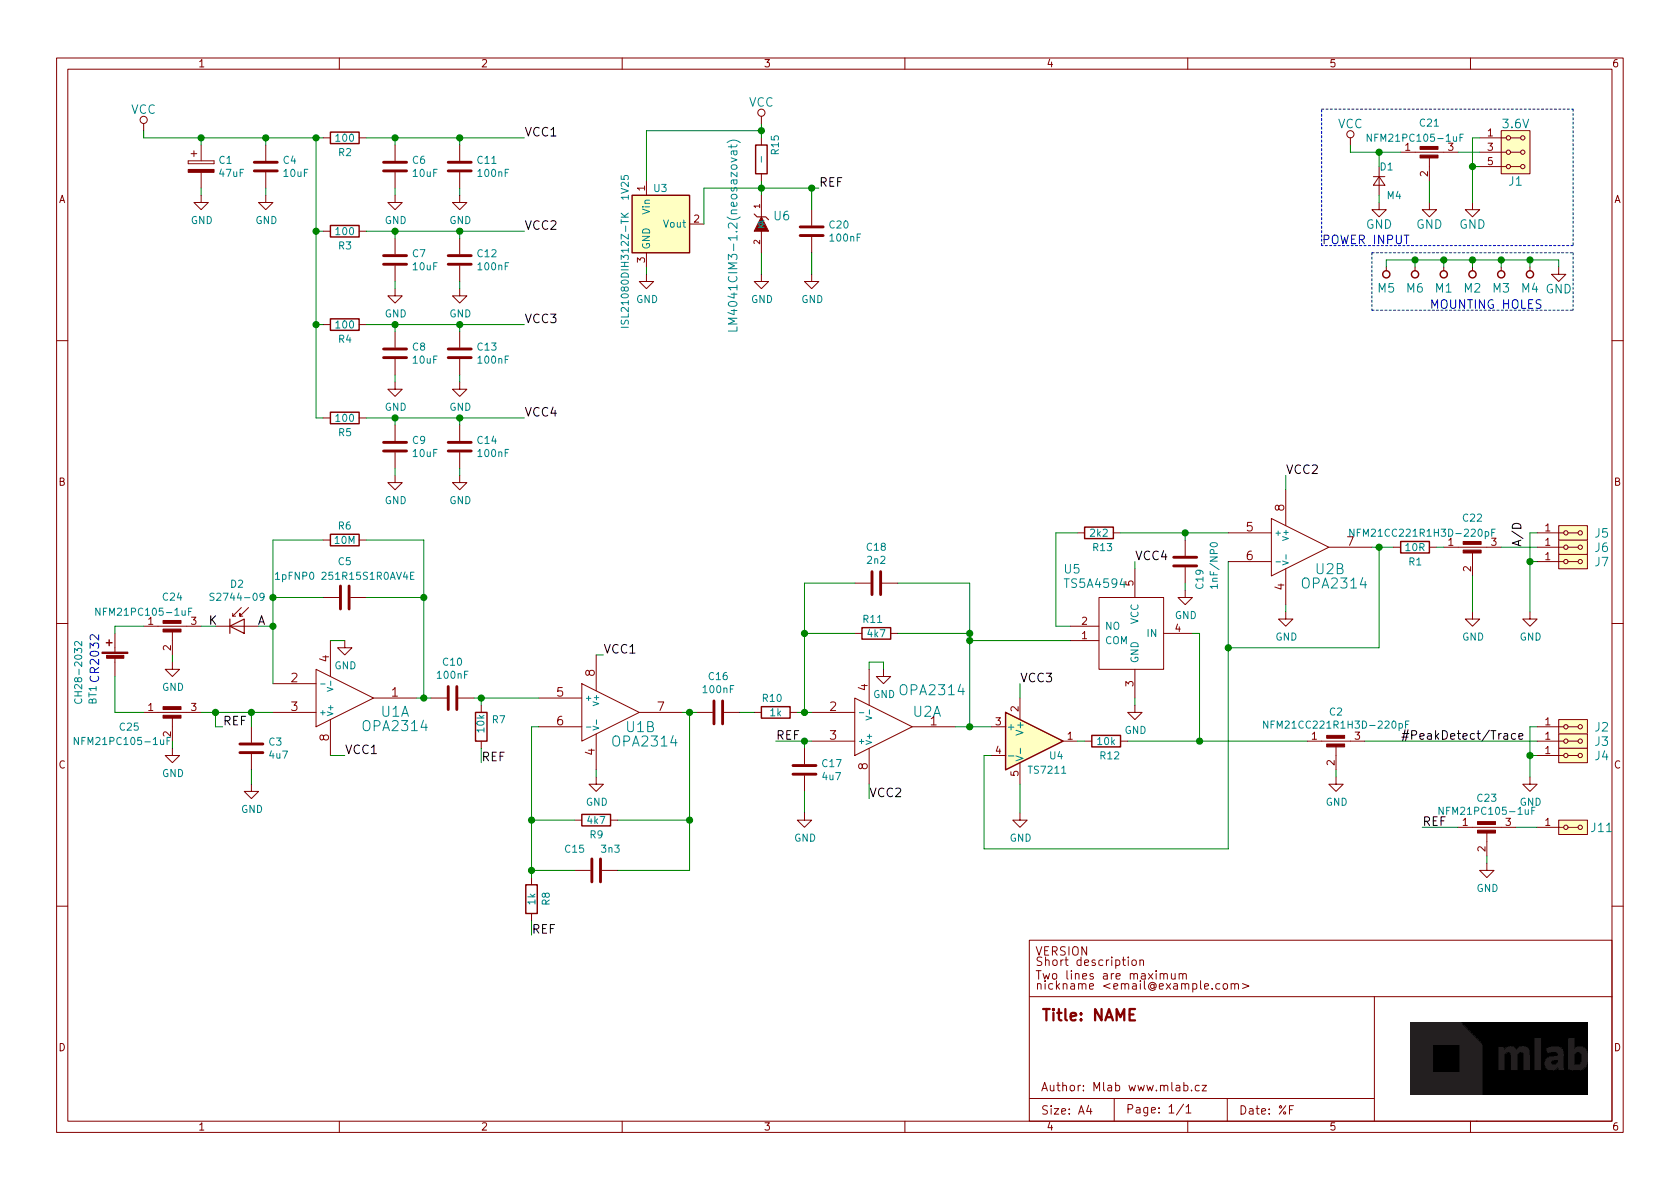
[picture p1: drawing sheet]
EESchema Schematic File Version 4
LIBS:PCRD04B-cache
EELAYER 26 0
EELAYER END
$Descr A4 11693 8268
encoding utf-8
Sheet 1 1
Title "NAME"
Date "%F"
Rev "REV"
Comp "Mlab www.mlab.cz"
Comment1 "VERSION"
Comment2 "Short description \\nTwo lines are maximum"
Comment3 "nickname <email@example.com>"
Comment4 "BSD"
$EndDescr
$Comp
L MLAB_HEADER:HEADER_2x03_PARALLEL J1
U 1 1
P 10550 1050
F 0 "J1" H 10550 850 60  0000 C CNN
F 1 "3.6V" H 10550 1250 60  0000 C CNN
F 2 "Mlab_Pin_Headers:Straight_2x03" H 10550 1150 60  0001 C CNN
F 3 "" H 10550 1150 60  0000 C CNN
	1    10550 1050
	1    0    0    -1  
$EndComp
$Comp
L power:VCC #PWR01
U 1 1
P 9400 1000
F 0 "#PWR01" H 9400 850 60  0001 C CNN
F 1 "VCC" H 9400 1150 60  0000 C CNN
F 2 "" H 9400 1000 60  0000 C CNN
F 3 "" H 9400 1000 60  0000 C CNN
	1    9400 1000
	1    0    0    -1  
$EndComp
Text Notes 9200 1700 0    60   ~ 0
POWER INPUT
$Comp
L MLAB_MECHANICAL:HOLE M1
U 1 1
P 10050 1900
F 0 "M1" V 9950 1900 60  0000 C CNN
F 1 "HOLE" H 10050 1800 60  0001 C CNN
F 2 "Mlab_Mechanical:MountingHole_3mm" H 10050 1900 60  0001 C CNN
F 3 "" H 10050 1900 60  0000 C CNN
	1    10050 1900
	0    -1   -1   0   
$EndComp
$Comp
L MLAB_MECHANICAL:HOLE M2
U 1 1
P 10250 1900
F 0 "M2" V 10150 1900 60  0000 C CNN
F 1 "HOLE" H 10250 1800 60  0001 C CNN
F 2 "Mlab_Mechanical:MountingHole_3mm" H 10250 1900 60  0001 C CNN
F 3 "" H 10250 1900 60  0000 C CNN
	1    10250 1900
	0    -1   -1   0   
$EndComp
$Comp
L MLAB_MECHANICAL:HOLE M3
U 1 1
P 10450 1900
F 0 "M3" V 10350 1900 60  0000 C CNN
F 1 "HOLE" H 10450 1800 60  0001 C CNN
F 2 "Mlab_Mechanical:MountingHole_3mm" H 10450 1900 60  0001 C CNN
F 3 "" H 10450 1900 60  0000 C CNN
	1    10450 1900
	0    -1   -1   0   
$EndComp
$Comp
L MLAB_MECHANICAL:HOLE M4
U 1 1
P 10650 1900
F 0 "M4" V 10550 1900 60  0000 C CNN
F 1 "HOLE" H 10650 1800 60  0001 C CNN
F 2 "Mlab_Mechanical:MountingHole_3mm" H 10650 1900 60  0001 C CNN
F 3 "" H 10650 1900 60  0000 C CNN
	1    10650 1900
	0    -1   -1   0   
$EndComp
$Comp
L power:GND #PWR03
U 1 1
P 10850 1850
F 0 "#PWR03" H 10850 1600 60  0001 C CNN
F 1 "GND" H 10850 1700 60  0000 C CNN
F 2 "" H 10850 1850 60  0000 C CNN
F 3 "" H 10850 1850 60  0000 C CNN
	1    10850 1850
	1    0    0    -1  
$EndComp
Wire Wire Line
	10850 1850 10850 1800
Wire Wire Line
	10850 1800 10650 1800
Wire Wire Line
	10050 1800 10050 1850
Wire Wire Line
	10250 1850 10250 1800
Connection ~ 10250 1800
Wire Wire Line
	10450 1850 10450 1800
Connection ~ 10450 1800
Wire Wire Line
	10650 1850 10650 1800
Connection ~ 10650 1800
Wire Notes Line
	10950 1750 10950 2150
Text Notes 9950 2150 0    60   ~ 0
MOUNTING HOLES
$Comp
L Device:D_Small D1
U 1 1
P 9600 1250
F 0 "D1" V 9500 1250 50  0000 R CNN
F 1 "M4" V 9700 1200 50  0000 R CNN
F 2 "Mlab_D:Diode-SMA_Standard" V 9600 1250 60  0001 C CNN
F 3 "" V 9600 1250 60  0000 C CNN
	1    9600 1250
	0    -1   1    0   
$EndComp
Wire Wire Line
	10300 950  10250 950 
Wire Wire Line
	10250 950  10250 1150
Wire Wire Line
	10300 1150 10250 1150
Connection ~ 10250 1150
Wire Notes Line
	10950 750  10950 1700
Wire Notes Line
	10950 1700 9200 1700
Wire Notes Line
	9200 1700 9200 750 
Wire Notes Line
	9200 750  10950 750 
Wire Wire Line
	10250 1800 10050 1800
Wire Wire Line
	10450 1800 10250 1800
Wire Wire Line
	10650 1800 10450 1800
$Comp
L MLAB_IO:AD8692 U1
U 1 1
P 2400 4850
F 0 "U1" H 2750 4950 70  0000 C CNN
F 1 "OPA2314" H 2750 5050 70  0000 C CNN
F 2 "Mlab_IO:SOIC-8_3.9x4.9mm_Pitch1.27mm" H 2400 4850 60  0001 C CNN
F 3 "" H 2941 4729 60  0000 L CNN
	1    2400 4850
	1    0    0    1   
$EndComp
$Comp
L MLAB_IO:AD8692 U2
U 1 1
P 6150 5050
F 0 "U2" H 6350 4950 70  0000 L CNN
F 1 "OPA2314" H 6250 4800 70  0000 L CNN
F 2 "Mlab_IO:SOIC-8_3.9x4.9mm_Pitch1.27mm" H 6150 5050 60  0001 C CNN
F 3 "" H 6691 4929 60  0000 L CNN
	1    6150 5050
	1    0    0    1   
$EndComp
$Comp
L MLAB_IO:AD8692 U1
U 2 1
P 4250 4950
F 0 "U1" H 4350 4850 70  0000 L CNN
F 1 "OPA2314" H 4250 4750 70  0000 L CNN
F 2 "Mlab_IO:SOIC-8_3.9x4.9mm_Pitch1.27mm" H 4250 4950 60  0001 C CNN
F 3 "" H 4791 4829 60  0000 L CNN
	2    4250 4950
	1    0    0    -1  
$EndComp
$Comp
L MLAB_IO:AD8692 U2
U 2 1
P 9050 3800
F 0 "U2" H 9150 3650 70  0000 L CNN
F 1 "OPA2314" H 9050 3550 70  0000 L CNN
F 2 "Mlab_IO:SOIC-8_3.9x4.9mm_Pitch1.27mm" H 9050 3800 60  0001 C CNN
F 3 "" H 9591 3679 60  0000 L CNN
	2    9050 3800
	1    0    0    -1  
$EndComp
$Comp
L Device:C C3
U 1 1
P 1750 5200
F 0 "C3" H 1865 5246 50  0000 L CNN
F 1 "4u7" H 1865 5155 50  0000 L CNN
F 2 "Mlab_R:SMD-0805" H 1788 5050 50  0001 C CNN
F 3 "~" H 1750 5200 50  0001 C CNN
	1    1750 5200
	1    0    0    -1  
$EndComp
Text Label 2400 5250 0    60   ~ 0
VCC1
$Comp
L power:GND #PWR04
U 1 1
P 2400 4450
F 0 "#PWR04" H 2400 4200 50  0001 C CNN
F 1 "GND" H 2405 4277 50  0000 C CNN
F 2 "" H 2400 4450 50  0001 C CNN
F 3 "" H 2400 4450 50  0001 C CNN
	1    2400 4450
	1    0    0    -1  
$EndComp
$Comp
L power:GND #PWR05
U 1 1
P 4150 5400
F 0 "#PWR05" H 4150 5150 50  0001 C CNN
F 1 "GND" H 4155 5227 50  0000 C CNN
F 2 "" H 4150 5400 50  0001 C CNN
F 3 "" H 4150 5400 50  0001 C CNN
	1    4150 5400
	1    0    0    -1  
$EndComp
Wire Wire Line
	2300 5250 2400 5250
Wire Wire Line
	2300 4450 2400 4450
$Comp
L power:GND #PWR06
U 1 1
P 1750 5450
F 0 "#PWR06" H 1750 5200 50  0001 C CNN
F 1 "GND" H 1755 5277 50  0000 C CNN
F 2 "" H 1750 5450 50  0001 C CNN
F 3 "" H 1750 5450 50  0001 C CNN
	1    1750 5450
	1    0    0    -1  
$EndComp
Wire Wire Line
	1750 5450 1750 5350
Wire Wire Line
	1750 5050 1750 4950
Connection ~ 1750 4950
Wire Wire Line
	1750 4950 1900 4950
$Comp
L Device:Battery_Cell BT1
U 1 1
P 800 4600
F 0 "BT1" V 950 4300 50  0000 L CNN
F 1 "CH28-2032" V 1050 4300 50  0000 L CNN
F 2 "Mlab_Batery:CH28-2032" V 800 4660 50  0001 C CNN
F 3 "~" V 800 4660 50  0001 C CNN
	1    800  4600
	-1   0    0    -1  
$EndComp
$Comp
L Device:D_Photo D2
U 1 1
P 1700 4350
F 0 "D2" H 1650 4645 50  0000 C CNN
F 1 "S2744-09" H 1650 4554 50  0000 C CNN
F 2 "Mlab_D:HAMAMATSU_S2744-09_rozs" H 1650 4350 50  0001 C CNN
F 3 "~" H 1650 4350 50  0001 C CNN
	1    1700 4350
	1    0    0    -1  
$EndComp
Text Label 1550 5050 0    60   ~ 0
REF
Text Notes 700  4750 1    60   ~ 0
CR2032
$Comp
L Device:C C5
U 1 1
P 2400 4150
F 0 "C5" V 2148 4150 50  0000 C CNN
F 1 "1pFNP0 251R15S1R0AV4E" V 2250 4150 50  0000 C CNN
F 2 "Mlab_R:SMD-0805" H 2438 4000 50  0001 C CNN
F 3 "~" H 2400 4150 50  0001 C CNN
	1    2400 4150
	0    1    1    0   
$EndComp
$Comp
L Device:R R6
U 1 1
P 2400 3750
F 0 "R6" V 2300 3750 50  0000 C CNN
F 1 "10M" V 2400 3750 50  0000 C CNN
F 2 "Mlab_R:SMD-0805" V 2330 3750 50  0001 C CNN
F 3 "~" H 2400 3750 50  0001 C CNN
	1    2400 3750
	0    1    1    0   
$EndComp
$Comp
L Device:R R7
U 1 1
P 3350 5050
F 0 "R7" H 3280 5004 50  0000 R CNN
F 1 "10k" V 3350 5100 50  0000 R CNN
F 2 "Mlab_R:SMD-0805" V 3280 5050 50  0001 C CNN
F 3 "~" H 3350 5050 50  0001 C CNN
	1    3350 5050
	-1   0    0    1   
$EndComp
$Comp
L Device:C C10
U 1 1
P 3150 4850
F 0 "C10" V 2898 4850 50  0000 C CNN
F 1 "100nF" V 2989 4850 50  0000 C CNN
F 2 "Mlab_R:SMD-0805" H 3188 4700 50  0001 C CNN
F 3 "~" H 3150 4850 50  0001 C CNN
	1    3150 4850
	0    1    1    0   
$EndComp
Wire Wire Line
	1900 4150 2250 4150
Wire Wire Line
	2250 3750 1900 3750
Wire Wire Line
	1900 3750 1900 4150
Connection ~ 1900 4150
Wire Wire Line
	2550 3750 2950 3750
Wire Wire Line
	2950 3750 2950 4150
Wire Wire Line
	2950 4850 2900 4850
Wire Wire Line
	2550 4150 2950 4150
Connection ~ 2950 4150
Wire Wire Line
	2950 4150 2950 4850
Wire Wire Line
	2950 4850 3000 4850
Connection ~ 2950 4850
Wire Wire Line
	3300 4850 3350 4850
Wire Wire Line
	3350 4900 3350 4850
Connection ~ 3350 4850
Wire Wire Line
	3350 4850 3750 4850
Text Label 4200 4550 0    60   ~ 0
VCC1
Wire Wire Line
	4150 4550 4200 4550
Wire Wire Line
	4150 5400 4150 5350
$Comp
L Device:R R9
U 1 1
P 4150 5700
F 0 "R9" V 4250 5650 50  0000 L CNN
F 1 "4k7" V 4150 5700 50  0000 C CNN
F 2 "Mlab_R:SMD-0805" V 4080 5700 50  0001 C CNN
F 3 "~" H 4150 5700 50  0001 C CNN
	1    4150 5700
	0    1    1    0   
$EndComp
$Comp
L Device:C C15
U 1 1
P 4150 6050
F 0 "C15" V 4000 5900 50  0000 C CNN
F 1 "3n3" V 4000 6150 50  0000 C CNN
F 2 "Mlab_R:SMD-0805" H 4188 5900 50  0001 C CNN
F 3 "~" H 4150 6050 50  0001 C CNN
	1    4150 6050
	0    1    1    0   
$EndComp
$Comp
L Device:R R8
U 1 1
P 3700 6250
F 0 "R8" V 3800 6200 50  0000 L CNN
F 1 "1k" V 3700 6250 50  0000 C CNN
F 2 "Mlab_R:SMD-0805" V 3630 6250 50  0001 C CNN
F 3 "~" H 3700 6250 50  0001 C CNN
	1    3700 6250
	1    0    0    -1  
$EndComp
$Comp
L Device:C C16
U 1 1
P 5000 4950
F 0 "C16" V 4748 4950 50  0000 C CNN
F 1 "100nF" V 4839 4950 50  0000 C CNN
F 2 "Mlab_R:SMD-0805" H 5038 4800 50  0001 C CNN
F 3 "~" H 5000 4950 50  0001 C CNN
	1    5000 4950
	0    1    1    0   
$EndComp
$Comp
L Device:R R10
U 1 1
P 5400 4950
F 0 "R10" V 5300 4850 50  0000 L CNN
F 1 "1k" V 5400 4950 50  0000 C CNN
F 2 "Mlab_R:SMD-0805" V 5330 4950 50  0001 C CNN
F 3 "~" H 5400 4950 50  0001 C CNN
	1    5400 4950
	0    1    1    0   
$EndComp
$Comp
L Amplifier_Operational:OP179GRT U4
U 1 1
P 7200 5150
F 0 "U4" H 7300 5050 50  0000 L CNN
F 1 "TS7211" H 7150 4950 50  0000 L CNN
F 2 "Package_TO_SOT_SMD:SOT-23-5_HandSoldering" H 7200 5150 50  0001 C CNN
F 3 "http://www.analog.com/media/en/technical-documentation/data-sheets/OP179_279.pdf" H 7200 5350 50  0001 C CNN
	1    7200 5150
	1    0    0    -1  
$EndComp
$Comp
L MLAB_IO:TS5A4594 U5
U 1 1
P 7900 4400
F 0 "U5" H 7400 4850 60  0000 L CNN
F 1 "TS5A4594" H 7400 4750 60  0000 L CNN
F 2 "Package_TO_SOT_SMD:SOT-23-5_HandSoldering" H 8300 5100 60  0001 C CNN
F 3 "" H 8300 5100 60  0001 C CNN
	1    7900 4400
	1    0    0    -1  
$EndComp
Wire Wire Line
	6650 5050 6750 5050
Connection ~ 6750 5050
Wire Wire Line
	6750 5050 6900 5050
$Comp
L Device:R R12
U 1 1
P 7700 5150
F 0 "R12" V 7800 5100 50  0000 L CNN
F 1 "10k" V 7700 5150 50  0000 C CNN
F 2 "Mlab_R:SMD-0805" V 7630 5150 50  0001 C CNN
F 3 "~" H 7700 5150 50  0001 C CNN
	1    7700 5150
	0    1    1    0   
$EndComp
Wire Wire Line
	8350 4400 8300 4400
Wire Wire Line
	7450 4350 7350 4350
Wire Wire Line
	7350 4350 7350 3700
$Comp
L Device:R R13
U 1 1
P 7650 3700
F 0 "R13" V 7750 3650 50  0000 L CNN
F 1 "2k2" V 7650 3700 50  0000 C CNN
F 2 "Mlab_R:SMD-0805" V 7580 3700 50  0001 C CNN
F 3 "~" H 7650 3700 50  0001 C CNN
	1    7650 3700
	0    1    1    0   
$EndComp
$Comp
L Device:C C19
U 1 1
P 8250 3900
F 0 "C19" V 8350 3700 50  0000 L CNN
F 1 "1nF/NP0" V 8450 3700 50  0000 L CNN
F 2 "Mlab_R:SMD-0805" H 8288 3750 50  0001 C CNN
F 3 "~" H 8250 3900 50  0001 C CNN
	1    8250 3900
	1    0    0    -1  
$EndComp
Text Label 3350 5300 0    60   ~ 0
REF
Wire Wire Line
	3350 5200 3350 5300
Wire Wire Line
	3750 5050 3700 5050
Wire Wire Line
	3700 5050 3700 5700
Wire Wire Line
	4000 6050 3700 6050
Connection ~ 3700 6050
Wire Wire Line
	3700 6050 3700 6100
Wire Wire Line
	4000 5700 3700 5700
Connection ~ 3700 5700
Wire Wire Line
	3700 5700 3700 6050
Wire Wire Line
	3700 6400 3700 6500
Text Label 3700 6500 0    60   ~ 0
REF
Wire Wire Line
	4750 4950 4800 4950
Wire Wire Line
	4800 4950 4800 5700
Wire Wire Line
	4800 5700 4300 5700
Connection ~ 4800 4950
Wire Wire Line
	4800 4950 4850 4950
Wire Wire Line
	4300 6050 4800 6050
Wire Wire Line
	4800 6050 4800 5700
Connection ~ 4800 5700
Wire Wire Line
	5150 4950 5250 4950
Wire Wire Line
	5550 4950 5600 4950
$Comp
L power:GND #PWR07
U 1 1
P 6150 4650
F 0 "#PWR07" H 6150 4400 50  0001 C CNN
F 1 "GND" H 6155 4477 50  0000 C CNN
F 2 "" H 6150 4650 50  0001 C CNN
F 3 "" H 6150 4650 50  0001 C CNN
	1    6150 4650
	1    0    0    -1  
$EndComp
Wire Wire Line
	6050 4650 6050 4600
Wire Wire Line
	6050 4600 6150 4600
Wire Wire Line
	6150 4600 6150 4650
Wire Wire Line
	6050 5450 6050 5550
Text Label 6050 5550 0    60   ~ 0
VCC2
Wire Wire Line
	5650 5150 5600 5150
Text Label 5400 5150 0    60   ~ 0
REF
Wire Wire Line
	5600 5150 5600 5200
Connection ~ 5600 5150
$Comp
L Device:C C17
U 1 1
P 5600 5350
F 0 "C17" H 5715 5396 50  0000 L CNN
F 1 "4u7" H 5715 5305 50  0000 L CNN
F 2 "Mlab_R:SMD-0805" H 5638 5200 50  0001 C CNN
F 3 "~" H 5600 5350 50  0001 C CNN
	1    5600 5350
	1    0    0    -1  
$EndComp
Wire Wire Line
	5400 5150 5600 5150
Wire Wire Line
	5600 5500 5600 5650
$Comp
L power:GND #PWR08
U 1 1
P 5600 5650
F 0 "#PWR08" H 5600 5400 50  0001 C CNN
F 1 "GND" H 5605 5477 50  0000 C CNN
F 2 "" H 5600 5650 50  0001 C CNN
F 3 "" H 5600 5650 50  0001 C CNN
	1    5600 5650
	1    0    0    -1  
$EndComp
$Comp
L Device:C C18
U 1 1
P 6100 4050
F 0 "C18" V 5848 4050 50  0000 C CNN
F 1 "2n2" V 5939 4050 50  0000 C CNN
F 2 "Mlab_R:SMD-0805" H 6138 3900 50  0001 C CNN
F 3 "~" H 6100 4050 50  0001 C CNN
	1    6100 4050
	0    1    1    0   
$EndComp
$Comp
L Device:R R11
U 1 1
P 6100 4400
F 0 "R11" V 6000 4300 50  0000 L CNN
F 1 "4k7" V 6100 4400 50  0000 C CNN
F 2 "Mlab_R:SMD-0805" V 6030 4400 50  0001 C CNN
F 3 "~" H 6100 4400 50  0001 C CNN
	1    6100 4400
	0    1    1    0   
$EndComp
Wire Wire Line
	5600 4950 5600 4400
Wire Wire Line
	5600 4050 5950 4050
Connection ~ 5600 4950
Wire Wire Line
	5600 4950 5650 4950
Wire Wire Line
	5950 4400 5600 4400
Connection ~ 5600 4400
Wire Wire Line
	5600 4400 5600 4050
Wire Wire Line
	6250 4050 6750 4050
Wire Wire Line
	6750 4050 6750 4400
Wire Wire Line
	6250 4400 6750 4400
Connection ~ 6750 4400
Wire Wire Line
	6750 4400 6750 4450
Wire Wire Line
	7100 4850 7100 4750
Text Label 7100 4750 0    60   ~ 0
VCC3
$Comp
L power:GND #PWR09
U 1 1
P 7100 5650
F 0 "#PWR09" H 7100 5400 50  0001 C CNN
F 1 "GND" H 7105 5477 50  0000 C CNN
F 2 "" H 7100 5650 50  0001 C CNN
F 3 "" H 7100 5650 50  0001 C CNN
	1    7100 5650
	1    0    0    -1  
$EndComp
Wire Wire Line
	7100 5650 7100 5450
$Comp
L MLAB_HEADER:HEADER_2x01_PARALLEL J6
U 1 1
P 10950 3800
F 0 "J6" H 11150 3800 60  0000 C CNN
F 1 "HEADER_2x01_PARALLEL" H 10868 3941 60  0001 C CNN
F 2 "Mlab_Pin_Headers:Straight_2x01" H 10950 3800 60  0001 C CNN
F 3 "" H 10950 3800 60  0000 C CNN
	1    10950 3800
	1    0    0    -1  
$EndComp
$Comp
L MLAB_HEADER:HEADER_2x01_PARALLEL J5
U 1 1
P 10950 3700
F 0 "J5" H 11150 3700 60  0000 C CNN
F 1 "HEADER_2x01_PARALLEL" H 10868 3841 60  0001 C CNN
F 2 "Mlab_Pin_Headers:Straight_2x01" H 10950 3700 60  0001 C CNN
F 3 "" H 10950 3700 60  0000 C CNN
	1    10950 3700
	1    0    0    -1  
$EndComp
$Comp
L MLAB_HEADER:HEADER_2x01_PARALLEL J7
U 1 1
P 10950 3900
F 0 "J7" H 11150 3900 60  0000 C CNN
F 1 "HEADER_2x01_PARALLEL" H 10868 4041 60  0001 C CNN
F 2 "Mlab_Pin_Headers:Straight_2x01" H 10950 3900 60  0001 C CNN
F 3 "" H 10950 3900 60  0000 C CNN
	1    10950 3900
	1    0    0    -1  
$EndComp
Wire Wire Line
	10700 5050 10650 5050
Wire Wire Line
	10700 5250 10650 5250
Wire Wire Line
	10650 5250 10650 5400
$Comp
L power:GND #PWR010
U 1 1
P 10650 5400
F 0 "#PWR010" H 10650 5150 50  0001 C CNN
F 1 "GND" H 10655 5227 50  0000 C CNN
F 2 "" H 10650 5400 50  0001 C CNN
F 3 "" H 10650 5400 50  0001 C CNN
	1    10650 5400
	1    0    0    -1  
$EndComp
Text Label 9750 5150 0    60   ~ 0
#PeakDetect/Trace
Wire Wire Line
	7500 5150 7550 5150
Wire Wire Line
	7900 3950 7900 3900
Text Label 7900 3900 0    60   ~ 0
VCC4
Connection ~ 6750 4450
Wire Wire Line
	6750 4450 6750 5050
Wire Wire Line
	7850 5150 8350 5150
Wire Wire Line
	8350 4400 8350 5150
$Comp
L power:GND #PWR011
U 1 1
P 7900 4900
F 0 "#PWR011" H 7900 4650 50  0001 C CNN
F 1 "GND" H 7905 4727 50  0000 C CNN
F 2 "" H 7900 4900 50  0001 C CNN
F 3 "" H 7900 4900 50  0001 C CNN
	1    7900 4900
	1    0    0    -1  
$EndComp
$Comp
L power:GND #PWR012
U 1 1
P 8250 4100
F 0 "#PWR012" H 8250 3850 50  0001 C CNN
F 1 "GND" H 8255 3927 50  0000 C CNN
F 2 "" H 8250 4100 50  0001 C CNN
F 3 "" H 8250 4100 50  0001 C CNN
	1    8250 4100
	1    0    0    -1  
$EndComp
Wire Wire Line
	8950 3400 8950 3300
Text Label 8950 3300 0    60   ~ 0
VCC2
$Comp
L power:GND #PWR013
U 1 1
P 8950 4250
F 0 "#PWR013" H 8950 4000 50  0001 C CNN
F 1 "GND" H 8955 4077 50  0000 C CNN
F 2 "" H 8950 4250 50  0001 C CNN
F 3 "" H 8950 4250 50  0001 C CNN
	1    8950 4250
	1    0    0    -1  
$EndComp
Wire Wire Line
	8950 4250 8950 4200
Wire Wire Line
	8550 3900 8550 4500
Wire Wire Line
	6850 5900 6850 5250
Wire Wire Line
	6850 5250 6900 5250
Wire Wire Line
	10700 3700 10650 3700
Wire Wire Line
	10650 3700 10650 3900
Wire Wire Line
	10700 3900 10650 3900
Connection ~ 10650 3900
Wire Wire Line
	10650 3900 10650 4250
$Comp
L power:GND #PWR014
U 1 1
P 10650 4250
F 0 "#PWR014" H 10650 4000 50  0001 C CNN
F 1 "GND" H 10655 4077 50  0000 C CNN
F 2 "" H 10650 4250 50  0001 C CNN
F 3 "" H 10650 4250 50  0001 C CNN
	1    10650 4250
	1    0    0    -1  
$EndComp
$Comp
L MLAB_HEADER:HEADER_2x01_PARALLEL J2
U 1 1
P 10950 5050
F 0 "J2" H 11150 5050 60  0000 C CNN
F 1 "HEADER_2x01_PARALLEL" H 10868 5191 60  0001 C CNN
F 2 "Mlab_Pin_Headers:Straight_2x01" H 10950 5050 60  0001 C CNN
F 3 "" H 10950 5050 60  0000 C CNN
	1    10950 5050
	1    0    0    -1  
$EndComp
$Comp
L MLAB_HEADER:HEADER_2x01_PARALLEL J3
U 1 1
P 10950 5150
F 0 "J3" H 11150 5150 60  0000 C CNN
F 1 "HEADER_2x01_PARALLEL" H 10868 5291 60  0001 C CNN
F 2 "Mlab_Pin_Headers:Straight_2x01" H 10950 5150 60  0001 C CNN
F 3 "" H 10950 5150 60  0000 C CNN
	1    10950 5150
	1    0    0    -1  
$EndComp
$Comp
L MLAB_HEADER:HEADER_2x01_PARALLEL J4
U 1 1
P 10950 5250
F 0 "J4" H 11150 5250 60  0000 C CNN
F 1 "HEADER_2x01_PARALLEL" H 10868 5391 60  0001 C CNN
F 2 "Mlab_Pin_Headers:Straight_2x01" H 10950 5250 60  0001 C CNN
F 3 "" H 10950 5250 60  0000 C CNN
	1    10950 5250
	1    0    0    -1  
$EndComp
Wire Wire Line
	10650 5050 10650 5250
Connection ~ 10650 5250
Wire Wire Line
	9550 3800 9600 3800
Text Label 10600 3800 1    60   ~ 0
A/D
Wire Wire Line
	9600 3800 9600 4500
Wire Wire Line
	9600 4500 8550 4500
Connection ~ 8550 4500
Wire Wire Line
	8550 4500 8550 5900
$Comp
L power:VCC #PWR015
U 1 1
P 1000 900
F 0 "#PWR015" H 1000 750 60  0001 C CNN
F 1 "VCC" H 1000 1050 60  0000 C CNN
F 2 "" H 1000 900 60  0000 C CNN
F 3 "" H 1000 900 60  0000 C CNN
	1    1000 900 
	1    0    0    -1  
$EndComp
$Comp
L Device:R R2
U 1 1
P 2400 950
F 0 "R2" V 2500 900 50  0000 L CNN
F 1 "100" V 2400 950 50  0000 C CNN
F 2 "Mlab_R:SMD-0805" V 2330 950 50  0001 C CNN
F 3 "~" H 2400 950 50  0001 C CNN
	1    2400 950 
	0    1    1    0   
$EndComp
$Comp
L Device:CP C1
U 1 1
P 1400 1150
F 0 "C1" H 1518 1196 50  0000 L CNN
F 1 "47uF" H 1518 1105 50  0000 L CNN
F 2 "Mlab_C:TantalC_SizeC_Reflow" H 1438 1000 50  0001 C CNN
F 3 "~" H 1400 1150 50  0001 C CNN
	1    1400 1150
	1    0    0    -1  
$EndComp
$Comp
L Device:C C4
U 1 1
P 1850 1150
F 0 "C4" H 1965 1196 50  0000 L CNN
F 1 "10uF" H 1965 1105 50  0000 L CNN
F 2 "Mlab_R:SMD-0805" H 1888 1000 50  0001 C CNN
F 3 "~" H 1850 1150 50  0001 C CNN
	1    1850 1150
	1    0    0    -1  
$EndComp
$Comp
L Device:C C6
U 1 1
P 2750 1150
F 0 "C6" H 2865 1196 50  0000 L CNN
F 1 "10uF" H 2865 1105 50  0000 L CNN
F 2 "Mlab_R:SMD-0805" H 2788 1000 50  0001 C CNN
F 3 "~" H 2750 1150 50  0001 C CNN
	1    2750 1150
	1    0    0    -1  
$EndComp
$Comp
L Device:C C11
U 1 1
P 3200 1150
F 0 "C11" H 3315 1196 50  0000 L CNN
F 1 "100nF" H 3315 1105 50  0000 L CNN
F 2 "Mlab_R:SMD-0805" H 3238 1000 50  0001 C CNN
F 3 "~" H 3200 1150 50  0001 C CNN
	1    3200 1150
	1    0    0    -1  
$EndComp
Wire Wire Line
	1000 900  1000 950 
Wire Wire Line
	1000 950  1400 950 
Wire Wire Line
	1400 1000 1400 950 
Connection ~ 1400 950 
Wire Wire Line
	1400 950  1850 950 
Wire Wire Line
	1850 1000 1850 950 
Wire Wire Line
	2550 950  2750 950 
Wire Wire Line
	2750 1000 2750 950 
Connection ~ 2750 950 
Wire Wire Line
	2750 950  3200 950 
Wire Wire Line
	3200 1000 3200 950 
Connection ~ 3200 950 
Wire Wire Line
	3200 950  3650 950 
Text Label 3650 950  0    60   ~ 0
VCC1
$Comp
L power:GND #PWR016
U 1 1
P 1400 1350
F 0 "#PWR016" H 1400 1100 50  0001 C CNN
F 1 "GND" H 1405 1177 50  0000 C CNN
F 2 "" H 1400 1350 50  0001 C CNN
F 3 "" H 1400 1350 50  0001 C CNN
	1    1400 1350
	1    0    0    -1  
$EndComp
$Comp
L power:GND #PWR017
U 1 1
P 1850 1350
F 0 "#PWR017" H 1850 1100 50  0001 C CNN
F 1 "GND" H 1855 1177 50  0000 C CNN
F 2 "" H 1850 1350 50  0001 C CNN
F 3 "" H 1850 1350 50  0001 C CNN
	1    1850 1350
	1    0    0    -1  
$EndComp
$Comp
L power:GND #PWR018
U 1 1
P 2750 1350
F 0 "#PWR018" H 2750 1100 50  0001 C CNN
F 1 "GND" H 2755 1177 50  0000 C CNN
F 2 "" H 2750 1350 50  0001 C CNN
F 3 "" H 2750 1350 50  0001 C CNN
	1    2750 1350
	1    0    0    -1  
$EndComp
$Comp
L power:GND #PWR019
U 1 1
P 3200 1350
F 0 "#PWR019" H 3200 1100 50  0001 C CNN
F 1 "GND" H 3205 1177 50  0000 C CNN
F 2 "" H 3200 1350 50  0001 C CNN
F 3 "" H 3200 1350 50  0001 C CNN
	1    3200 1350
	1    0    0    -1  
$EndComp
Wire Wire Line
	2750 1350 2750 1300
Wire Wire Line
	3200 1350 3200 1300
Wire Wire Line
	1400 1350 1400 1300
Wire Wire Line
	1850 1350 1850 1300
Wire Wire Line
	1850 950  2200 950 
Connection ~ 1850 950 
$Comp
L Device:R R3
U 1 1
P 2400 1600
F 0 "R3" V 2500 1550 50  0000 L CNN
F 1 "100" V 2400 1600 50  0000 C CNN
F 2 "Mlab_R:SMD-0805" V 2330 1600 50  0001 C CNN
F 3 "~" H 2400 1600 50  0001 C CNN
	1    2400 1600
	0    1    1    0   
$EndComp
$Comp
L Device:C C7
U 1 1
P 2750 1800
F 0 "C7" H 2865 1846 50  0000 L CNN
F 1 "10uF" H 2865 1755 50  0000 L CNN
F 2 "Mlab_R:SMD-0805" H 2788 1650 50  0001 C CNN
F 3 "~" H 2750 1800 50  0001 C CNN
	1    2750 1800
	1    0    0    -1  
$EndComp
$Comp
L Device:C C12
U 1 1
P 3200 1800
F 0 "C12" H 3315 1846 50  0000 L CNN
F 1 "100nF" H 3315 1755 50  0000 L CNN
F 2 "Mlab_R:SMD-0805" H 3238 1650 50  0001 C CNN
F 3 "~" H 3200 1800 50  0001 C CNN
	1    3200 1800
	1    0    0    -1  
$EndComp
Wire Wire Line
	2550 1600 2750 1600
Wire Wire Line
	2750 1650 2750 1600
Connection ~ 2750 1600
Wire Wire Line
	2750 1600 3200 1600
Wire Wire Line
	3200 1650 3200 1600
Connection ~ 3200 1600
Wire Wire Line
	3200 1600 3650 1600
Text Label 3650 1600 0    60   ~ 0
VCC2
$Comp
L power:GND #PWR020
U 1 1
P 2750 2000
F 0 "#PWR020" H 2750 1750 50  0001 C CNN
F 1 "GND" H 2755 1827 50  0000 C CNN
F 2 "" H 2750 2000 50  0001 C CNN
F 3 "" H 2750 2000 50  0001 C CNN
	1    2750 2000
	1    0    0    -1  
$EndComp
$Comp
L power:GND #PWR021
U 1 1
P 3200 2000
F 0 "#PWR021" H 3200 1750 50  0001 C CNN
F 1 "GND" H 3205 1827 50  0000 C CNN
F 2 "" H 3200 2000 50  0001 C CNN
F 3 "" H 3200 2000 50  0001 C CNN
	1    3200 2000
	1    0    0    -1  
$EndComp
Wire Wire Line
	2750 2000 2750 1950
Wire Wire Line
	3200 2000 3200 1950
$Comp
L Device:R R4
U 1 1
P 2400 2250
F 0 "R4" V 2500 2200 50  0000 L CNN
F 1 "100" V 2400 2250 50  0000 C CNN
F 2 "Mlab_R:SMD-0805" V 2330 2250 50  0001 C CNN
F 3 "~" H 2400 2250 50  0001 C CNN
	1    2400 2250
	0    1    1    0   
$EndComp
$Comp
L Device:C C8
U 1 1
P 2750 2450
F 0 "C8" H 2865 2496 50  0000 L CNN
F 1 "10uF" H 2865 2405 50  0000 L CNN
F 2 "Mlab_R:SMD-0805" H 2788 2300 50  0001 C CNN
F 3 "~" H 2750 2450 50  0001 C CNN
	1    2750 2450
	1    0    0    -1  
$EndComp
$Comp
L Device:C C13
U 1 1
P 3200 2450
F 0 "C13" H 3315 2496 50  0000 L CNN
F 1 "100nF" H 3315 2405 50  0000 L CNN
F 2 "Mlab_R:SMD-0805" H 3238 2300 50  0001 C CNN
F 3 "~" H 3200 2450 50  0001 C CNN
	1    3200 2450
	1    0    0    -1  
$EndComp
Wire Wire Line
	2550 2250 2750 2250
Wire Wire Line
	2750 2300 2750 2250
Connection ~ 2750 2250
Wire Wire Line
	2750 2250 3200 2250
Wire Wire Line
	3200 2300 3200 2250
Connection ~ 3200 2250
Wire Wire Line
	3200 2250 3650 2250
Text Label 3650 2250 0    60   ~ 0
VCC3
$Comp
L power:GND #PWR022
U 1 1
P 2750 2650
F 0 "#PWR022" H 2750 2400 50  0001 C CNN
F 1 "GND" H 2755 2477 50  0000 C CNN
F 2 "" H 2750 2650 50  0001 C CNN
F 3 "" H 2750 2650 50  0001 C CNN
	1    2750 2650
	1    0    0    -1  
$EndComp
$Comp
L power:GND #PWR023
U 1 1
P 3200 2650
F 0 "#PWR023" H 3200 2400 50  0001 C CNN
F 1 "GND" H 3205 2477 50  0000 C CNN
F 2 "" H 3200 2650 50  0001 C CNN
F 3 "" H 3200 2650 50  0001 C CNN
	1    3200 2650
	1    0    0    -1  
$EndComp
Wire Wire Line
	2750 2650 2750 2600
Wire Wire Line
	3200 2650 3200 2600
$Comp
L Device:R R5
U 1 1
P 2400 2900
F 0 "R5" V 2500 2850 50  0000 L CNN
F 1 "100" V 2400 2900 50  0000 C CNN
F 2 "Mlab_R:SMD-0805" V 2330 2900 50  0001 C CNN
F 3 "~" H 2400 2900 50  0001 C CNN
	1    2400 2900
	0    1    1    0   
$EndComp
$Comp
L Device:C C9
U 1 1
P 2750 3100
F 0 "C9" H 2865 3146 50  0000 L CNN
F 1 "10uF" H 2865 3055 50  0000 L CNN
F 2 "Mlab_R:SMD-0805" H 2788 2950 50  0001 C CNN
F 3 "~" H 2750 3100 50  0001 C CNN
	1    2750 3100
	1    0    0    -1  
$EndComp
$Comp
L Device:C C14
U 1 1
P 3200 3100
F 0 "C14" H 3315 3146 50  0000 L CNN
F 1 "100nF" H 3315 3055 50  0000 L CNN
F 2 "Mlab_R:SMD-0805" H 3238 2950 50  0001 C CNN
F 3 "~" H 3200 3100 50  0001 C CNN
	1    3200 3100
	1    0    0    -1  
$EndComp
Wire Wire Line
	2550 2900 2750 2900
Wire Wire Line
	2750 2950 2750 2900
Connection ~ 2750 2900
Wire Wire Line
	2750 2900 3200 2900
Wire Wire Line
	3200 2950 3200 2900
Connection ~ 3200 2900
Wire Wire Line
	3200 2900 3650 2900
Text Label 3650 2900 0    60   ~ 0
VCC4
$Comp
L power:GND #PWR024
U 1 1
P 2750 3300
F 0 "#PWR024" H 2750 3050 50  0001 C CNN
F 1 "GND" H 2755 3127 50  0000 C CNN
F 2 "" H 2750 3300 50  0001 C CNN
F 3 "" H 2750 3300 50  0001 C CNN
	1    2750 3300
	1    0    0    -1  
$EndComp
$Comp
L power:GND #PWR025
U 1 1
P 3200 3300
F 0 "#PWR025" H 3200 3050 50  0001 C CNN
F 1 "GND" H 3205 3127 50  0000 C CNN
F 2 "" H 3200 3300 50  0001 C CNN
F 3 "" H 3200 3300 50  0001 C CNN
	1    3200 3300
	1    0    0    -1  
$EndComp
Wire Wire Line
	2750 3300 2750 3250
Wire Wire Line
	3200 3300 3200 3250
Wire Wire Line
	2200 950  2200 1600
Wire Wire Line
	2200 2900 2250 2900
Connection ~ 2200 950 
Wire Wire Line
	2200 950  2250 950 
Wire Wire Line
	2250 2250 2200 2250
Connection ~ 2200 2250
Wire Wire Line
	2200 2250 2200 2900
Wire Wire Line
	2250 1600 2200 1600
Connection ~ 2200 1600
Wire Wire Line
	2200 1600 2200 2250
$Comp
L Reference_Voltage:ISL21070CIH320Z-TK U3
U 1 1
P 4600 1550
F 0 "U3" H 4650 1800 50  0000 R CNN
F 1 "ISL21080DIH312Z-TK  1V25" V 4350 1900 50  0000 R CNN
F 2 "Package_TO_SOT_SMD:SOT-23" H 5100 1300 50  0001 C CIN
F 3 "http://www.intersil.com/content/dam/Intersil/documents/fn75/fn7599.pdf" H 4600 1550 50  0001 C CIN
	1    4600 1550
	1    0    0    -1  
$EndComp
$Comp
L Device:R R15
U 1 1
P 5300 1100
F 0 "R15" V 5200 1000 50  0000 C CNN
F 1 "-" V 5300 1100 50  0000 C CNN
F 2 "Mlab_R:SMD-0805" V 5230 1100 50  0001 C CNN
F 3 "" H 5300 1100 50  0001 C CNN
	1    5300 1100
	-1   0    0    1   
$EndComp
Wire Wire Line
	5300 950  5300 900 
Wire Wire Line
	5300 900  4500 900 
Connection ~ 5300 900 
Wire Wire Line
	5300 900  5300 850 
Wire Wire Line
	4500 900  4500 1250
Wire Wire Line
	5300 1350 5300 1300
$Comp
L power:GND #PWR0101
U 1 1
P 4500 1900
F 0 "#PWR0101" H 4500 1650 50  0001 C CNN
F 1 "GND" H 4505 1727 50  0000 C CNN
F 2 "" H 4500 1900 50  0001 C CNN
F 3 "" H 4500 1900 50  0001 C CNN
	1    4500 1900
	1    0    0    -1  
$EndComp
$Comp
L power:GND #PWR0102
U 1 1
P 5300 1900
F 0 "#PWR0102" H 5300 1650 50  0001 C CNN
F 1 "GND" H 5305 1727 50  0000 C CNN
F 2 "" H 5300 1900 50  0001 C CNN
F 3 "" H 5300 1900 50  0001 C CNN
	1    5300 1900
	1    0    0    -1  
$EndComp
Wire Wire Line
	5300 1900 5300 1750
Wire Wire Line
	4500 1900 4500 1850
Connection ~ 5300 1300
Wire Wire Line
	5300 1300 5300 1250
Wire Wire Line
	4900 1300 5300 1300
Wire Wire Line
	4900 1300 4900 1550
$Comp
L Device:C C20
U 1 1
P 5650 1600
F 0 "C20" H 5765 1646 50  0000 L CNN
F 1 "100nF" H 5765 1555 50  0000 L CNN
F 2 "Mlab_R:SMD-0805" H 5688 1450 50  0001 C CNN
F 3 "" H 5650 1600 50  0001 C CNN
	1    5650 1600
	1    0    0    -1  
$EndComp
$Comp
L power:GND #PWR0103
U 1 1
P 5650 1900
F 0 "#PWR0103" H 5650 1650 50  0001 C CNN
F 1 "GND" H 5655 1727 50  0000 C CNN
F 2 "" H 5650 1900 50  0001 C CNN
F 3 "" H 5650 1900 50  0001 C CNN
	1    5650 1900
	1    0    0    -1  
$EndComp
Wire Wire Line
	5650 1900 5650 1750
Wire Wire Line
	5300 1300 5650 1300
Wire Wire Line
	5650 1300 5650 1450
Connection ~ 5650 1300
Wire Wire Line
	5650 1300 5700 1300
$Comp
L MLAB_D:LM4041CIM3-1.2 U6
U 1 1
P 5300 1550
F 0 "U6" V 5353 1471 60  0000 R CNN
F 1 "LM4041CIM3-1.2(neosazovat)" H 5900 1750 60  0000 R CNN
F 2 "Package_TO_SOT_SMD:SOT-23" H 5300 1950 60  0001 C CNN
F 3 "" H 5300 1950 60  0001 C CNN
	1    5300 1550
	0    -1   -1   0   
$EndComp
Text Label 5700 1300 0    60   ~ 0
REF
$Comp
L power:VCC #PWR0104
U 1 1
P 5300 850
F 0 "#PWR0104" H 5300 700 60  0001 C CNN
F 1 "VCC" H 5300 1000 60  0000 C CNN
F 2 "" H 5300 850 60  0000 C CNN
F 3 "" H 5300 850 60  0000 C CNN
	1    5300 850 
	1    0    0    -1  
$EndComp
Text Label 1850 4350 2    60   ~ 0
A
Text Label 1450 4350 0    60   ~ 0
K
$Comp
L MLAB_MECHANICAL:HOLE M6
U 1 1
P 9850 1900
F 0 "M6" V 9750 1900 60  0000 C CNN
F 1 "BMI-S-210-F" H 9850 1800 60  0001 C CNN
F 2 "Mlab_Mechanical:BMI-S-210-F" H 9850 1900 60  0001 C CNN
F 3 "" H 9850 1900 60  0000 C CNN
	1    9850 1900
	0    -1   -1   0   
$EndComp
Connection ~ 10050 1800
Wire Wire Line
	9850 1850 9850 1800
Wire Wire Line
	9850 1800 10050 1800
Wire Notes Line
	9550 1750 9550 2150
Wire Notes Line
	9550 1750 10950 1750
Wire Notes Line
	9550 2150 10950 2150
Text Label 9900 5750 0    60   ~ 0
REF
$Comp
L MLAB_HEADER:HEADER_2x01_PARALLEL J11
U 1 1
P 10950 5750
F 0 "J11" H 11150 5750 60  0000 C CNN
F 1 "HEADER_2x01_PARALLEL" H 10868 5891 60  0001 C CNN
F 2 "Mlab_Pin_Headers:Straight_2x01" H 10950 5750 60  0001 C CNN
F 3 "" H 10950 5750 60  0000 C CNN
	1    10950 5750
	1    0    0    -1  
$EndComp
Wire Wire Line
	10550 5750 10700 5750
$Comp
L MLAB_MECHANICAL:HOLE M5
U 1 1
P 9650 1900
F 0 "M5" V 9550 1900 60  0000 C CNN
F 1 "BMIS-209-C" H 9650 1800 60  0001 C CNN
F 2 "Mlab_Mechanical:BMIS-209-C" H 9650 1900 60  0001 C CNN
F 3 "" H 9650 1900 60  0000 C CNN
	1    9650 1900
	0    -1   -1   0   
$EndComp
Wire Wire Line
	9850 1800 9650 1800
Wire Wire Line
	9650 1800 9650 1850
Connection ~ 9850 1800
$Comp
L Device:EMI_Filter_C C21
U 1 1
P 9950 1150
F 0 "C21" H 9950 1455 50  0000 C CNN
F 1 "NFM21PC105-1uF" H 9850 1350 50  0000 C CNN
F 2 "Mlab_L:FIR1" V 9950 1150 50  0001 C CNN
F 3 "http://www.murata.com/~/media/webrenewal/support/library/catalog/products/emc/emifil/c31e.ashx?la=en-gb" V 9950 1150 50  0001 C CNN
	1    9950 1150
	1    0    0    -1  
$EndComp
Wire Wire Line
	9400 1050 9400 1000
$Comp
L power:GND #PWR026
U 1 1
P 9950 1400
F 0 "#PWR026" H 9950 1150 60  0001 C CNN
F 1 "GND" H 9950 1250 60  0000 C CNN
F 2 "" H 9950 1400 60  0000 C CNN
F 3 "" H 9950 1400 60  0000 C CNN
	1    9950 1400
	1    0    0    -1  
$EndComp
Wire Wire Line
	9950 1400 9950 1250
$Comp
L Device:EMI_Filter_C C22
U 1 1
P 10250 3900
F 0 "C22" H 10250 4205 50  0000 C CNN
F 1 "NFM21CC221R1H3D-220pF" H 9900 4100 50  0000 C CNN
F 2 "Mlab_L:FIR1" V 10250 3900 50  0001 C CNN
F 3 "http://www.murata.com/~/media/webrenewal/support/library/catalog/products/emc/emifil/c31e.ashx?la=en-gb" V 10250 3900 50  0001 C CNN
	1    10250 3900
	1    0    0    -1  
$EndComp
Wire Wire Line
	6750 4450 7450 4450
Wire Wire Line
	7900 4900 7900 4850
Wire Wire Line
	9600 3800 9700 3800
Connection ~ 9600 3800
$Comp
L power:GND #PWR027
U 1 1
P 10250 4250
F 0 "#PWR027" H 10250 4000 50  0001 C CNN
F 1 "GND" H 10255 4077 50  0000 C CNN
F 2 "" H 10250 4250 50  0001 C CNN
F 3 "" H 10250 4250 50  0001 C CNN
	1    10250 4250
	1    0    0    -1  
$EndComp
Wire Wire Line
	10250 4250 10250 4000
$Comp
L Device:EMI_Filter_C C2
U 1 1
P 9300 5250
F 0 "C2" H 9300 5555 50  0000 C CNN
F 1 "NFM21CC221R1H3D-220pF" H 9300 5464 50  0000 C CNN
F 2 "Mlab_L:FIR1" V 9300 5250 50  0001 C CNN
F 3 "http://www.murata.com/~/media/webrenewal/support/library/catalog/products/emc/emifil/c31e.ashx?la=en-gb" V 9300 5250 50  0001 C CNN
	1    9300 5250
	1    0    0    -1  
$EndComp
Wire Wire Line
	8350 5150 9100 5150
Connection ~ 8350 5150
Wire Wire Line
	9500 5150 10700 5150
$Comp
L power:GND #PWR028
U 1 1
P 9300 5400
F 0 "#PWR028" H 9300 5150 50  0001 C CNN
F 1 "GND" H 9305 5227 50  0000 C CNN
F 2 "" H 9300 5400 50  0001 C CNN
F 3 "" H 9300 5400 50  0001 C CNN
	1    9300 5400
	1    0    0    -1  
$EndComp
Wire Wire Line
	9300 5400 9300 5350
$Comp
L Device:EMI_Filter_C C23
U 1 1
P 10350 5850
F 0 "C23" H 10350 6155 50  0000 C CNN
F 1 "NFM21PC105-1uF" H 10350 6064 50  0000 C CNN
F 2 "Mlab_L:FIR1" V 10350 5850 50  0001 C CNN
F 3 "http://www.murata.com/~/media/webrenewal/support/library/catalog/products/emc/emifil/c31e.ashx?la=en-gb" V 10350 5850 50  0001 C CNN
	1    10350 5850
	1    0    0    -1  
$EndComp
Wire Wire Line
	9900 5750 10150 5750
$Comp
L power:GND #PWR029
U 1 1
P 10350 6000
F 0 "#PWR029" H 10350 5750 50  0001 C CNN
F 1 "GND" H 10355 5827 50  0000 C CNN
F 2 "" H 10350 6000 50  0001 C CNN
F 3 "" H 10350 6000 50  0001 C CNN
	1    10350 6000
	1    0    0    -1  
$EndComp
Wire Wire Line
	10350 6000 10350 5950
$Comp
L power:GND #PWR02
U 1 1
P 10250 1400
F 0 "#PWR02" H 10250 1150 60  0001 C CNN
F 1 "GND" H 10250 1250 60  0000 C CNN
F 2 "" H 10250 1400 60  0000 C CNN
F 3 "" H 10250 1400 60  0000 C CNN
	1    10250 1400
	1    0    0    -1  
$EndComp
Wire Wire Line
	10250 1150 10250 1400
Wire Wire Line
	10150 1050 10300 1050
$Comp
L power:GND #PWR030
U 1 1
P 9600 1400
F 0 "#PWR030" H 9600 1150 60  0001 C CNN
F 1 "GND" H 9600 1250 60  0000 C CNN
F 2 "" H 9600 1400 60  0000 C CNN
F 3 "" H 9600 1400 60  0000 C CNN
	1    9600 1400
	1    0    0    -1  
$EndComp
Wire Wire Line
	9600 1400 9600 1350
Wire Wire Line
	9400 1050 9600 1050
Wire Wire Line
	9600 1150 9600 1050
Connection ~ 9600 1050
Wire Wire Line
	9600 1050 9750 1050
$Comp
L Device:R R1
U 1 1
P 9850 3800
F 0 "R1" V 9950 3750 50  0000 L CNN
F 1 "10R" V 9850 3800 50  0000 C CNN
F 2 "Mlab_R:SMD-0805" V 9780 3800 50  0001 C CNN
F 3 "~" H 9850 3800 50  0001 C CNN
	1    9850 3800
	0    1    1    0   
$EndComp
Wire Wire Line
	8250 4100 8250 4050
Wire Wire Line
	7350 3700 7500 3700
Wire Wire Line
	7800 3700 8250 3700
Wire Wire Line
	8250 3700 8250 3750
Wire Wire Line
	8550 5900 6850 5900
Wire Wire Line
	8250 3700 8550 3700
Connection ~ 8250 3700
Wire Wire Line
	10000 3800 10050 3800
Wire Wire Line
	10450 3800 10700 3800
$Comp
L Device:EMI_Filter_C C24
U 1 1
P 1200 4450
F 0 "C24" H 1200 4755 50  0000 C CNN
F 1 "NFM21PC105-1uF" H 1000 4650 50  0000 C CNN
F 2 "Mlab_L:FIR1" V 1200 4450 50  0001 C CNN
F 3 "http://www.murata.com/~/media/webrenewal/support/library/catalog/products/emc/emifil/c31e.ashx?la=en-gb" V 1200 4450 50  0001 C CNN
	1    1200 4450
	1    0    0    -1  
$EndComp
Wire Wire Line
	1500 4950 1500 5050
Wire Wire Line
	1500 5050 1550 5050
Wire Wire Line
	1500 4950 1750 4950
$Comp
L Device:EMI_Filter_C C25
U 1 1
P 1200 5050
F 0 "C25" H 900 5050 50  0000 C CNN
F 1 "NFM21PC105-1uF" H 850 4950 50  0000 C CNN
F 2 "Mlab_L:FIR1" V 1200 5050 50  0001 C CNN
F 3 "http://www.murata.com/~/media/webrenewal/support/library/catalog/products/emc/emifil/c31e.ashx?la=en-gb" V 1200 5050 50  0001 C CNN
	1    1200 5050
	1    0    0    -1  
$EndComp
Wire Wire Line
	1400 4950 1500 4950
Connection ~ 1500 4950
Wire Wire Line
	800  4950 1000 4950
Wire Wire Line
	800  4400 800  4350
Wire Wire Line
	800  4350 1000 4350
Wire Wire Line
	1400 4350 1500 4350
$Comp
L power:GND #PWR0105
U 1 1
P 1200 5200
F 0 "#PWR0105" H 1200 4950 50  0001 C CNN
F 1 "GND" H 1205 5027 50  0000 C CNN
F 2 "" H 1200 5200 50  0001 C CNN
F 3 "" H 1200 5200 50  0001 C CNN
	1    1200 5200
	1    0    0    -1  
$EndComp
Wire Wire Line
	1900 4150 1900 4350
Wire Wire Line
	1800 4350 1900 4350
Connection ~ 1900 4350
Wire Wire Line
	1900 4350 1900 4750
Wire Wire Line
	1200 4600 1200 4550
Wire Wire Line
	800  4700 800  4950
Wire Wire Line
	1200 5200 1200 5150
$Comp
L power:GND #PWR0106
U 1 1
P 1200 4600
F 0 "#PWR0106" H 1200 4350 50  0001 C CNN
F 1 "GND" H 1205 4427 50  0000 C CNN
F 2 "" H 1200 4600 50  0001 C CNN
F 3 "" H 1200 4600 50  0001 C CNN
	1    1200 4600
	1    0    0    -1  
$EndComp
$EndSCHEMATC
